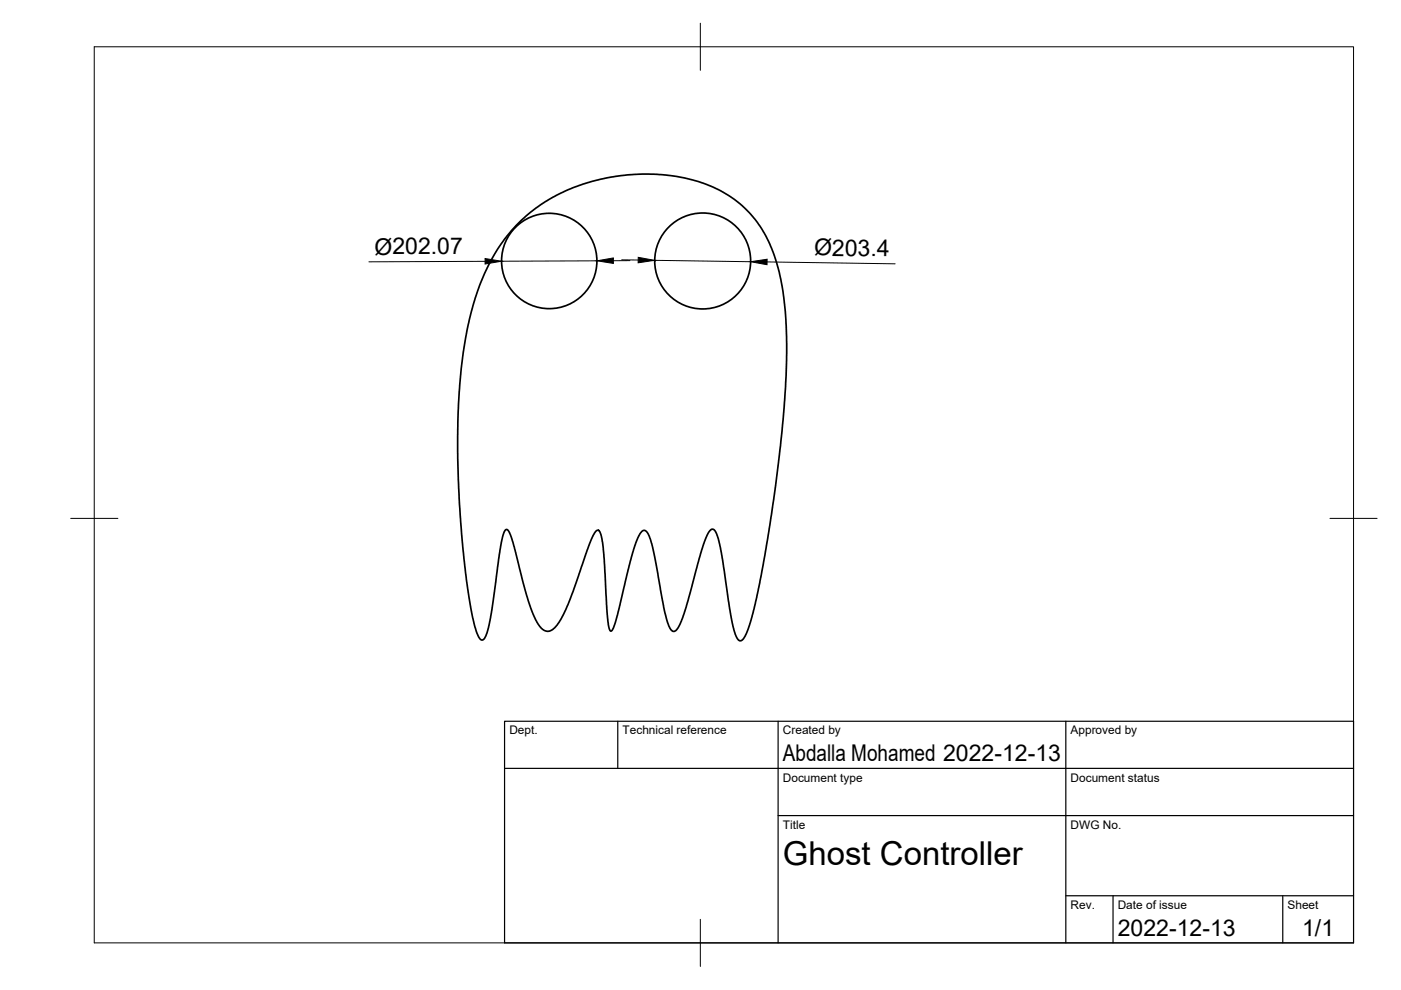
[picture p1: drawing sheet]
<svg xmlns="http://www.w3.org/2000/svg" width="297mm" height="210mm" viewBox="0 0 297 210" stroke-linecap="round" stroke-linejoin="round" font-family="sans-serif">
<!-- layer: Visible -->
<g fill="none" stroke="#000" stroke-width=".36">
<path d="M109.4 47.9a38 38 0 0 1 27.7-11 30.6 30.6 0 0 1 19.9 6.4 26.6 26.6 0 0 1 8.4 15.5 96.9 96.9 0 0 1 .9 26.7l-.8 9-1.1 8.4-2.6 16.8-1.4 6.9-1.1 4.7-1.3 3.5-.5 .8-.5 .3-.4-.2-.4-.5-.8-2.5-2.6-16.5-.8-2.9-.6-.9a.8 .8 0 0 0-1.2 .6l-1.4 3.6-3.7 13.4-1 2.5-.7 1.1a.77 .77 0 0 1-.8 .2 .77 .77 0 0 1-.6-.6l-.5-1.4-.7-2.6-2.5-13.3-.4-1.7-.6-1.2a.8 .8 0 0 0-.8-.5 .8 .8 0 0 0-.7 .6l-1 2-.7 2.2-3.2 13.2-1.1 3.1a.35 .35 0 0 1-.4 .2 .35 .35 0 0 1-.2-.5l-.5-3.6-.8-13.4-.3-2.2-.4-1.2a.57 .57 0 0 0-.6-.5 .57 .57 0 0 0-.5 .5l-1.3 3-4.4 12.3-1.5 3.2-.8 1.2-.9 .8a1.93 1.93 0 0 1-2.9-.8l-1.3-2.4-1-2.7-3.3-12.6-.9-2.4a.5 .5 0 0 0-.6-.2 .5 .5 0 0 0-.3 .6l-.9 3.8-1.5 11.1-.8 4.7-.9 2.8-.4 .3-.3 .1-.6-.6-.4-1-1.2-4.6-1-6.7-1-9.8-.6-7.4-.3-9.9 .1-8.3 .5-7.2a64.6 64.6 0 0 1 6.6-25.1 35.5 35.5 0 0 1 5.2-7.2z"/>
<circle cx="116.4" cy="55.3" r="10.1"/>
<circle cx="149" cy="55.3" r="10.2"/>
</g>
<!-- layer: BORDER -->
<path d="M20 9.9h267v190h-267zM148.5 4.9v10M15 109.9h10M282 109.9h10M148.5 194.9v10" fill="none" stroke="#000" stroke-width=".21"/>
<!-- layer: TITLEBLOCK -->
<path d="M107 152.9h180v47h-180zM131 152.9v10M165 152.9v47M226 152.9v47M107 162.9h180M165 172.9h122M226 189.9h61M236 189.9v10M272 189.9v10" fill="none" stroke="#000" stroke-width=".25"/>
<!-- layer: FD_Dimensions -->
<path d="M102.8 55.4l-24.6 .1M126.6 55.3l-20.3 .1M131.8 55.1h3.5M133.6 55.3h-3.6M138.8 55.2l20.3 .3M162.6 55.5l27.2 .4" fill="none" stroke="#000" stroke-width=".21"/>
<path d="M102.8 54.8l3.5 .6-3.5 .6zM126.6 55.3l3.4-.6v1.2zM135.3 54.6l3.5 .6-3.5 .5zM159.1 55.5l3.5-.5v1.1z" fill="#000" stroke="#000" stroke-width=".21"/>
<text font-size="7" x="166" y="183.4">Ghost Controller</text>
<g font-size="4.9">
<text x="79.4" y="54">Ø202.07</text>
<text x="172.6" y="54.2" transform="rotate(1 172.6 54.2)">Ø203.4</text>
<text x="166" y="161.4">Abdalla Mohamed 2022-12-13</text>
<text x="237" y="198.4">2022-12-13</text>
<text x="276.1" y="198.6">1/1</text>
</g>
<g font-size="2.5">
<text x="108" y="155.7">Dept.</text>
<text x="132" y="155.7">Technical reference</text>
<text x="166" y="155.7">Created by</text>
<text x="227" y="155.7">Approved by</text>
<text x="166" y="165.7">Document type</text>
<text x="227" y="165.7">Document status</text>
<text x="166" y="175.7">Title</text>
<text x="227" y="175.7">DWG No.</text>
<text x="227" y="192.7">Rev.</text>
<text x="237" y="192.7">Date of issue</text>
<text x="273" y="192.7">Sheet</text>
</g>
</svg>
